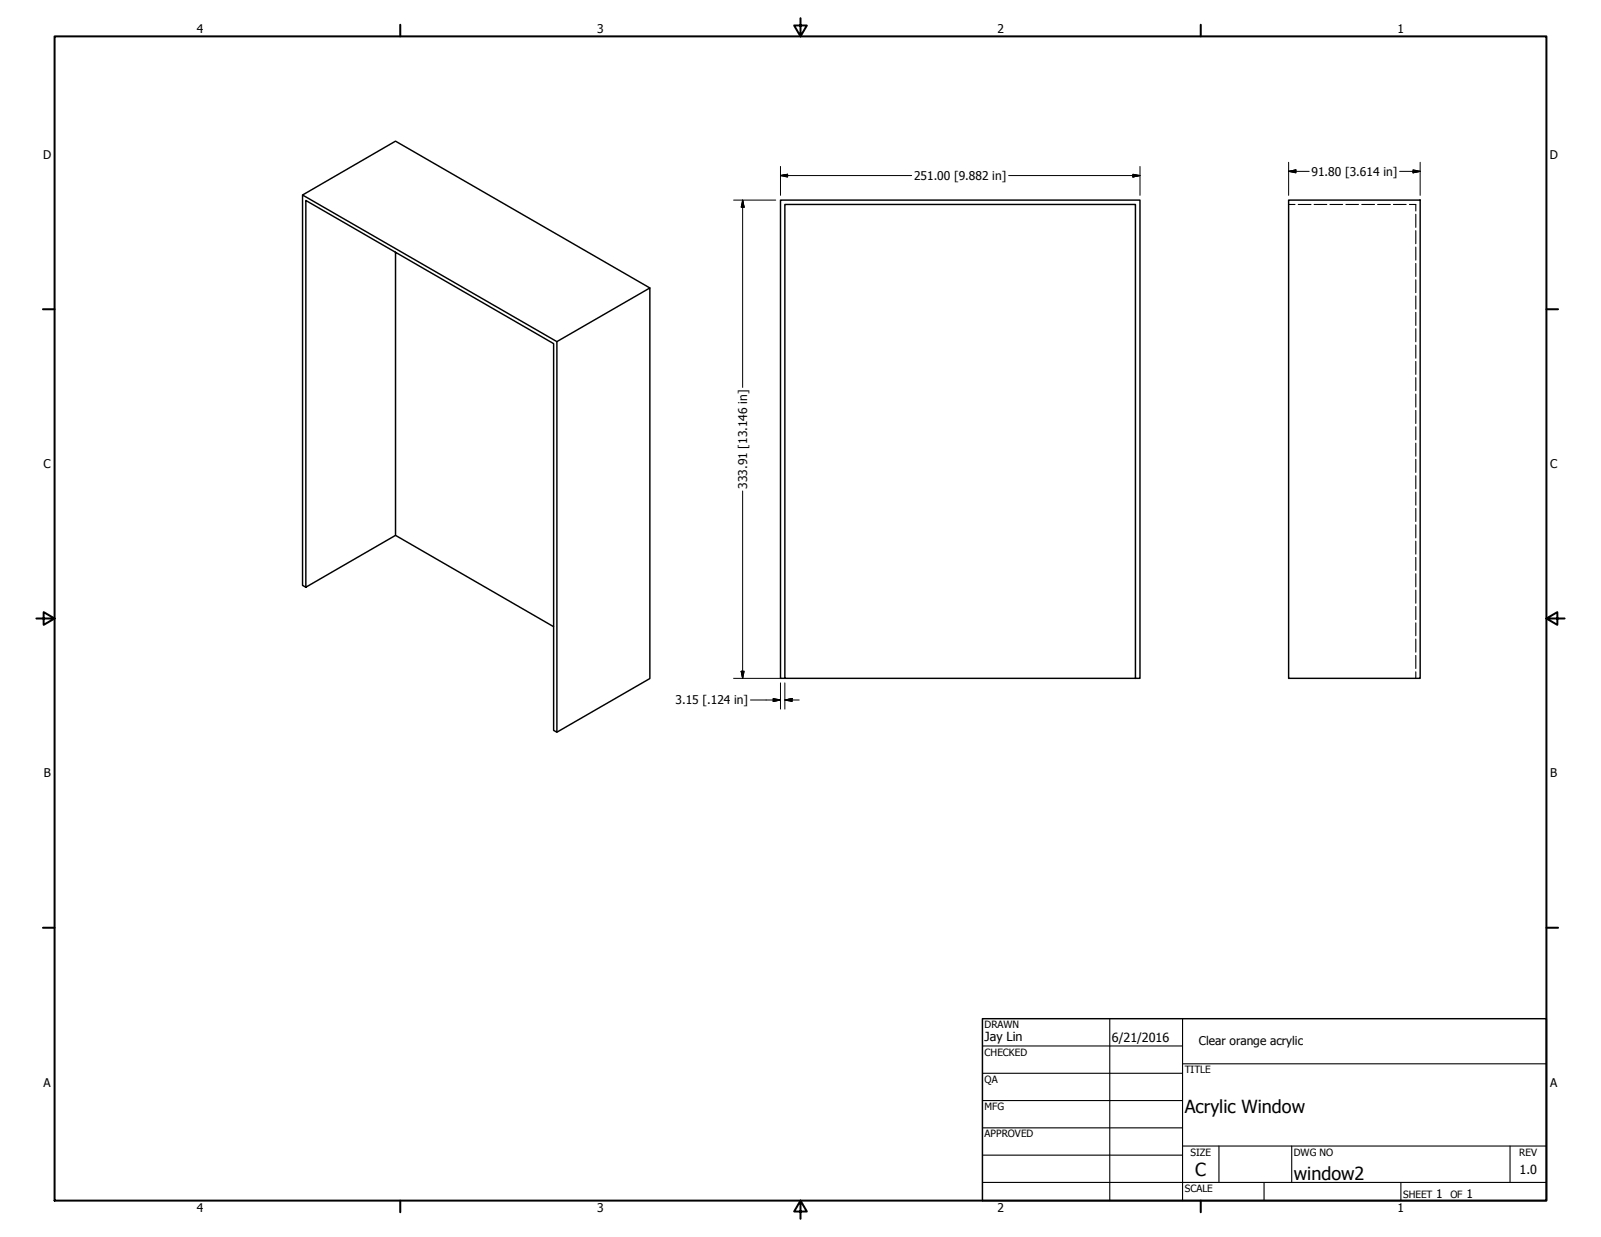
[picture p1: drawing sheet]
<svg xmlns="http://www.w3.org/2000/svg" width="559mm" height="432mm" viewBox="0 0 559 432" stroke-linecap="round" stroke-linejoin="round" font-family="sans-serif">
<!-- layer: Visible (ANSI) -->
<path d="M105.6 68.1l32.4-18.8 88.8 51.2M449.8 69.8h45.9v167h-45.9zM138 88.1v98.8l-31.3 18.1v-135l86.5 50v135l1.2 .6v-136.3l-88.8-51.2v136.2l1.1 .7M194.4 119.3l32.4-18.8v136.4l-32.4 18.7M138 186.9l55.2 31.9M273.9 236.8v-165.4h122.4v165.4h1.6v-167h-125.5v167h123.9" fill="none" stroke="#000" stroke-width=".51"/>
<!-- layer: Hidden (ANSI) -->
<g fill="none" stroke="#000" stroke-width=".38">
<path d="M449.8 71.4h2.2M453.1 71.4h4.5M458.7 71.4h4.4M464.2 71.4h4.4M469.8 71.4h4.4M475.3 71.4h4.4M480.8 71.4h4.5M486.3 71.4h4.5M491.9 71.4h2.3v2.3M494.2 74.8v4.6M494.2 80.5v4.6M494.2 86.2v4.6"/>
<path d="M494.2 91.9v4.6M494.2 97.7v4.5M494.2 103.3v4.6M494.2 109v4.6M494.2 114.7v4.6M494.2 120.5v4.5M494.2 126.2v4.5M494.2 131.8v4.6M494.2 137.5v4.6M494.2 143.3v4.5M494.2 149v4.5M494.2 154.7v4.6"/>
<path d="M494.2 160.3v4.6M494.2 166.1v4.5M494.2 171.8v4.5M494.2 177.5v4.6M494.2 183.2v4.6M494.2 188.9v4.5M494.2 194.6v4.5M494.2 200.3v4.6M494.2 206v4.6M494.2 211.7v4.6M494.2 217.4v4.5M494.2 223.1v4.5"/>
<path d="M494.2 228.8v4.6M494.2 234.5v2.3"/>
</g>
<!-- layer: Border (ANSI) -->
<g fill="none" stroke="#000" stroke-width=".7">
<path d="M19 12.7h520.8v406.4h-520.8zM139.7 8.6v4.1M279.4 6.3v6.4l-2.2-3.8h4.4l-2.2 3.8M419.1 8.6v4.1M15 107.9h4M539.8 107.9h4M12.7 215.9h6.3l-3.8-2.2v4.4l3.8-2.2M539.8 215.9l3.8 2.2v-4.4l-3.8 2.2h6.3M15 323.8h4M539.8 323.8h4M139.7 419.1v4.1M279.4 419.1l2.2 3.8h-4.4l2.2-3.8v6.3"/>
<path d="M419.1 419.1v4.1"/>
</g>
<!-- layer: Title (ANSI) -->
<g fill="none" stroke="#000" stroke-width=".38">
<path d="M387.3 355.6v63.5M412.7 355.6v63.5M342.9 365.1h69.8M342.9 374.6h69.8M412.7 371.3h127.1M342.9 384.2h69.8M342.9 393.7h69.8M342.9 412.7h196.9M342.9 403.2h69.8M412.7 400h127.1M425.4 400v12.7M441.2 412.7v6.4"/>
<path d="M450.8 400v12.7M488.9 412.7v6.4M527 400v12.7"/>
</g>
<path d="M342.9 355.6h196.9v63.5h-196.9z" fill="none" stroke="#000" stroke-width=".51"/>
<!-- layer: Dimension (ANSI) -->
<g fill="none" stroke="#000" stroke-width=".35">
<path d="M272.4 58.1v10.1M397.9 58.1v10.1M449.8 59.8l2.5-.5v1zM449.8 59.8h7.1M449.8 56.6v11.6M488.5 59.8h7.2M493.2 59.3l2.5 .5-2.5 .5zM495.7 56.6v11.6M256 69.8h14.8M259.2 69.8l.5 2.5h-1zM259.2 69.8v65.5M272.4 61.3l2.5-.5v1z"/>
<path d="M272.4 61.3h45.8M352 61.3h45.9M395.4 60.8l2.5 .5-2.5 .5zM259.2 171.4v65.4M256 236.8h16.4M258.7 234.3h1l-.5 2.5zM272.4 238.4v9.1M273.9 238.4v9.1M261.9 244.3h10.5M269.9 243.8l2.5 .5-2.5 .6zM273.9 244.3l2.6-.5v1.1zM273.9 244.3h5.1"/>
</g>
<g fill="#000" stroke="#000" stroke-width=".35">
<path d="M449.8 59.8l2.5-.5zM449.8 59.8l2.5-.5v1zM259.2 69.8l.5 2.5zM259.2 69.8l.5 2.5h-1zM272.4 61.3l2.5-.5zM272.4 61.3l2.5-.5v1zM395.4 61.8l2.5-.5zM395.4 60.8l2.5 .5-2.5 .5zM493.2 60.3l2.5-.5zM493.2 59.3l2.5 .5-2.5 .5zM258.7 234.3l.5 2.5zM258.7 234.3h1l-.5 2.5z"/>
<path d="M269.9 244.9l2.5-.6zM269.9 243.8l2.5 .5-2.5 .6zM273.9 244.3l2.6-.5zM273.9 244.3l2.6-.5v1.1z"/>
</g>
<g font-size="6.3">
<text x="413.5" y="388.6">Acrylic Window</text>
<text x="417.2" y="410.6">C</text>
<text x="451.6" y="411.9">window2</text>
</g>
<g font-size="4.4">
<text x="343.7" y="363.5">Jay Lin</text>
<text x="388.1" y="363.7">6/21/2016</text>
<text x="530.4" y="409.9">1.0</text>
</g>
<g font-size="4.2">
<text x="68.7" y="11.7">4</text>
<text x="208.4" y="11.7">3</text>
<text x="348.1" y="11.7">2</text>
<text x="487.8" y="11.7">1</text>
<text x="15.1" y="55.5">D</text>
<text x="540.9" y="55.5">D</text>
<text x="319" y="62.8">251.00 [9.882 in]</text>
<text x="457.8" y="61.3">91.80 [3.614 in]</text>
<text x="15.2" y="163.4">C</text>
<text x="541" y="163.4">C</text>
<text x="260.7" y="170.6" transform="rotate(-90 260.7 170.6)">333.91 [13.146 in]</text>
<text x="235.8" y="245.9">3.15 [.124 in]</text>
<text x="15.3" y="271.4">B</text>
<text x="541.1" y="271.4">B</text>
<text x="418.5" y="364.9">Clear orange acrylic</text>
<text x="15.2" y="379.3">A</text>
<text x="541" y="379.3">A</text>
<text x="501.3" y="418.3">1</text>
<text x="511.8" y="418.3">1</text>
<text x="68.7" y="423.2">4</text>
<text x="208.4" y="423.2">3</text>
<text x="348.1" y="423.2">2</text>
<text x="487.8" y="423.2">1</text>
</g>
<g font-size="3.5">
<text x="343.7" y="358.9">DRAWN</text>
<text x="343.7" y="368.5">CHECKED</text>
<text x="413.5" y="374.6">TITLE</text>
<text x="343.7" y="378">QA</text>
<text x="343.7" y="387.5">MFG</text>
<text x="343.7" y="397.1">APPROVED</text>
<text x="415.5" y="403.4">SIZE</text>
<text x="451.6" y="403.4">DWG NO</text>
<text x="530.3" y="403.4">REV</text>
<text x="413.5" y="416.1">SCALE</text>
<text x="489.7" y="418.3">SHEET</text>
<text x="506.2" y="418.3">OF</text>
</g>
</svg>
